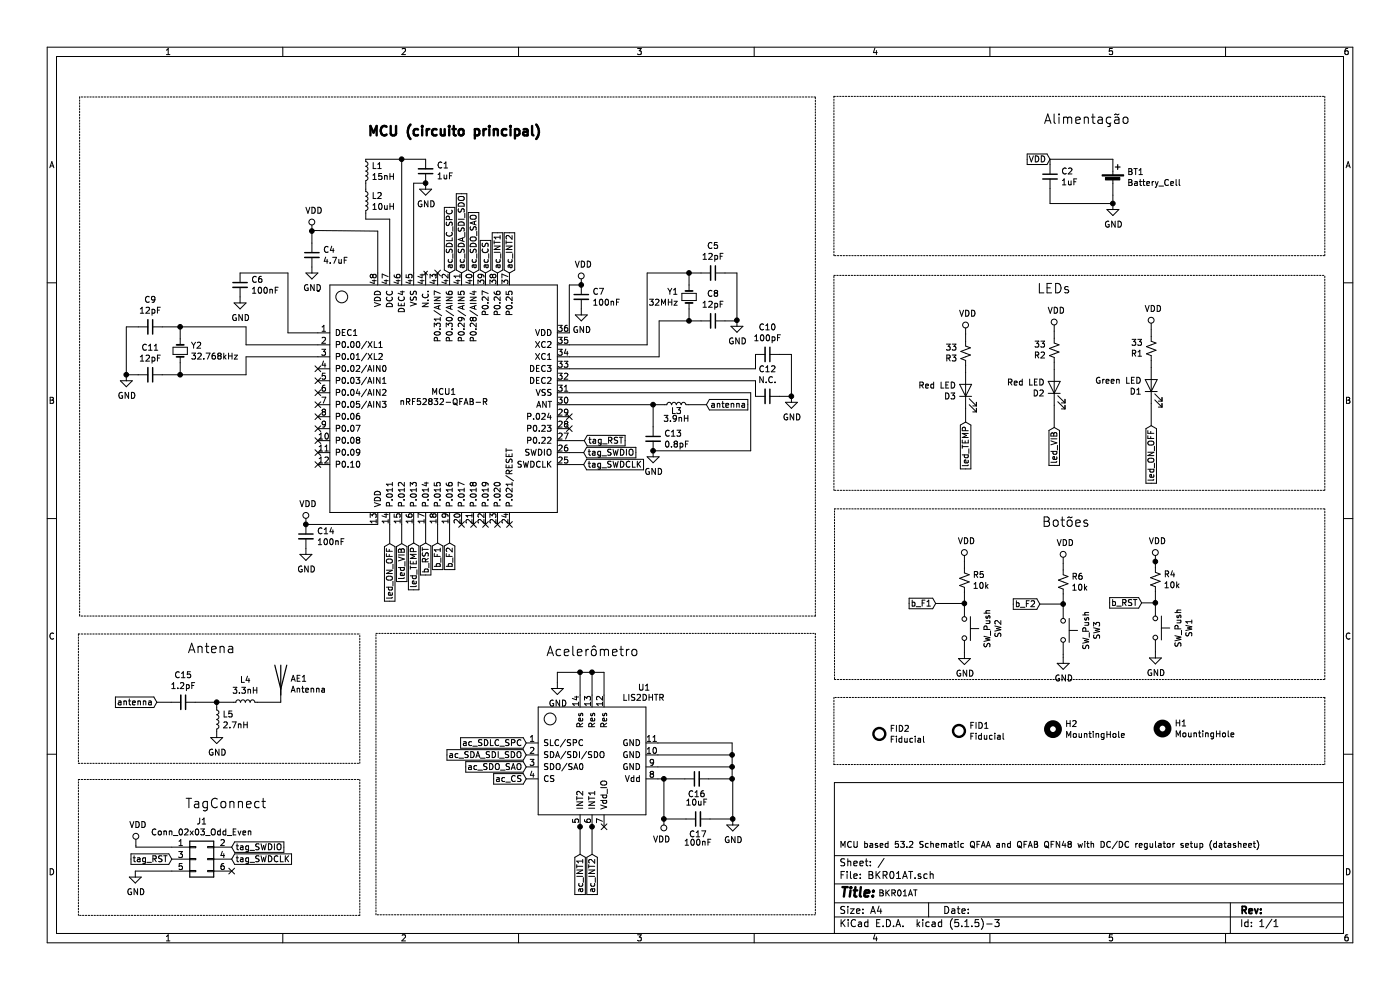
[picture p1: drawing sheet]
EESchema Schematic File Version 4
EELAYER 30 0
EELAYER END
$Descr A4 11693 8268
encoding utf-8
Sheet 1 1
Title ""
Date ""
Rev ""
Comp ""
Comment1 ""
Comment2 ""
Comment3 ""
Comment4 ""
$EndDescr
Text Notes 7010 7090 0    50   ~ 0
MCU based 53.2 Schematic QFAA and QFAB QFN48 with DC/DC regulator setup (datasheet)
$Comp
L Device:C_Small C4
U 1 1
P 2605 2130
F 0 "C4" H 2697 2176 50  0000 L CNN
F 1 "4.7uF" H 2697 2085 50  0000 L CNN
F 2 "Capacitor_SMD:C_0402_1005Metric" H 2605 2130 50  0001 C CNN
F 3 "~" H 2605 2130 50  0001 C CNN
	1    2605 2130
	1    0    0    -1  
$EndComp
Wire Wire Line
	2605 1925 2605 1930
Wire Wire Line
	2605 1925 3155 1930
$Comp
L power:VDD #PWR04
U 1 1
P 2605 1930
F 0 "#PWR04" H 2605 1780 50  0001 C CNN
F 1 "VDD" H 2622 2103 50  0000 C CNN
F 2 "" H 2605 1930 50  0001 C CNN
F 3 "" H 2605 1930 50  0001 C CNN
	1    2605 1930
	1    0    0    -1  
$EndComp
$Comp
L Device:C_Small C1
U 1 1
P 3555 1430
F 0 "C1" H 3463 1384 50  0000 R CNN
F 1 "1uF" H 3463 1475 50  0000 R CNN
F 2 "Capacitor_SMD:C_0402_1005Metric" H 3555 1430 50  0001 C CNN
F 3 "~" H 3555 1430 50  0001 C CNN
	1    3555 1430
	-1   0    0    1   
$EndComp
$Comp
L Device:L_Small L1
U 1 1
P 3055 1430
F 0 "L1" H 3103 1476 50  0000 L CNN
F 1 "15nH" H 3103 1385 50  0000 L CNN
F 2 "Inductor_SMD:L_0402_1005Metric" H 3055 1430 50  0001 C CNN
F 3 "~" H 3055 1430 50  0001 C CNN
	1    3055 1430
	1    0    0    -1  
$EndComp
$Comp
L Device:L_Small L2
U 1 1
P 3055 1680
F 0 "L2" H 3103 1726 50  0000 L CNN
F 1 "10uH" H 3103 1635 50  0000 L CNN
F 2 "Inductor_SMD:L_0402_1005Metric" H 3055 1680 50  0001 C CNN
F 3 "~" H 3055 1680 50  0001 C CNN
	1    3055 1680
	1    0    0    -1  
$EndComp
Wire Wire Line
	3055 1580 3055 1530
Wire Wire Line
	3255 1830 3055 1830
Wire Wire Line
	3055 1830 3055 1780
Connection ~ 3355 1330
Wire Wire Line
	3355 1330 3055 1330
Wire Wire Line
	3555 1330 3355 1330
$Comp
L Device:C_Small C6
U 1 1
P 2005 2380
F 0 "C6" H 2097 2426 50  0000 L CNN
F 1 "100nF" H 2097 2335 50  0000 L CNN
F 2 "Capacitor_SMD:C_0402_1005Metric" H 2005 2380 50  0001 C CNN
F 3 "~" H 2005 2380 50  0001 C CNN
	1    2005 2380
	1    0    0    -1  
$EndComp
Wire Wire Line
	2405 2780 2405 2280
Wire Wire Line
	2405 2280 2005 2280
$Comp
L Device:C_Small C9
U 1 1
P 1255 2730
F 0 "C9" V 1026 2730 50  0000 C CNN
F 1 "12pF" V 1117 2730 50  0000 C CNN
F 2 "Capacitor_SMD:C_0402_1005Metric" H 1255 2730 50  0001 C CNN
F 3 "~" H 1255 2730 50  0001 C CNN
	1    1255 2730
	0    1    1    0   
$EndComp
Wire Wire Line
	1505 2730 1355 2730
Wire Wire Line
	1055 2730 1155 2730
$Comp
L Device:Crystal_Small Y2
U 1 1
P 1505 2930
F 0 "Y2" V 1459 3018 50  0000 L CNN
F 1 "32.768kHz" V 1550 3018 50  0000 L CNN
F 2 "Crystal:Crystal_SMD_3215-2Pin_3.2x1.5mm" H 1505 2930 50  0001 C CNN
F 3 "~" H 1505 2930 50  0001 C CNN
	1    1505 2930
	0    1    1    0   
$EndComp
$Comp
L Device:C_Small C11
U 1 1
P 1255 3130
F 0 "C11" V 1026 3130 50  0000 C CNN
F 1 "12pF" V 1117 3130 50  0000 C CNN
F 2 "Capacitor_SMD:C_0402_1005Metric" H 1255 3130 50  0001 C CNN
F 3 "~" H 1255 3130 50  0001 C CNN
	1    1255 3130
	0    1    1    0   
$EndComp
Wire Wire Line
	1505 3130 1355 3130
Wire Wire Line
	1155 3130 1055 3130
Wire Wire Line
	1055 2730 1055 3130
Wire Wire Line
	1505 3130 1505 3030
Wire Wire Line
	1505 2830 1505 2730
Wire Wire Line
	2055 2730 1505 2730
Connection ~ 1505 2730
Wire Wire Line
	2055 3130 1505 3130
Connection ~ 1505 3130
Wire Wire Line
	2055 2880 2055 2730
Wire Wire Line
	2055 2980 2055 3130
$Comp
L power:VDD #PWR016
U 1 1
P 2555 4380
F 0 "#PWR016" H 2555 4230 50  0001 C CNN
F 1 "VDD" H 2572 4553 50  0000 C CNN
F 2 "" H 2555 4380 50  0001 C CNN
F 3 "" H 2555 4380 50  0001 C CNN
	1    2555 4380
	1    0    0    -1  
$EndComp
$Comp
L Device:C_Small C14
U 1 1
P 2555 4480
F 0 "C14" H 2647 4526 50  0000 L CNN
F 1 "100nF" H 2647 4435 50  0000 L CNN
F 2 "Capacitor_SMD:C_0402_1005Metric" H 2555 4480 50  0001 C CNN
F 3 "~" H 2555 4480 50  0001 C CNN
	1    2555 4480
	1    0    0    -1  
$EndComp
Connection ~ 2555 4380
$Comp
L power:VDD #PWR06
U 1 1
P 4855 2380
F 0 "#PWR06" H 4855 2230 50  0001 C CNN
F 1 "VDD" H 4872 2553 50  0000 C CNN
F 2 "" H 4855 2380 50  0001 C CNN
F 3 "" H 4855 2380 50  0001 C CNN
	1    4855 2380
	1    0    0    -1  
$EndComp
$Comp
L Device:C_Small C7
U 1 1
P 4855 2480
F 0 "C7" H 4947 2526 50  0000 L CNN
F 1 "100nF" H 4947 2435 50  0000 L CNN
F 2 "Capacitor_SMD:C_0402_1005Metric" H 4855 2480 50  0001 C CNN
F 3 "~" H 4855 2480 50  0001 C CNN
	1    4855 2480
	1    0    0    -1  
$EndComp
Wire Wire Line
	4755 2380 4855 2380
Connection ~ 4855 2380
$Comp
L Device:C_Small C5
U 1 1
P 5955 2280
F 0 "C5" V 5726 2280 50  0000 C CNN
F 1 "12pF" V 5817 2280 50  0000 C CNN
F 2 "Capacitor_SMD:C_0402_1005Metric" H 5955 2280 50  0001 C CNN
F 3 "~" H 5955 2280 50  0001 C CNN
	1    5955 2280
	0    1    1    0   
$EndComp
Wire Wire Line
	5755 2280 5855 2280
$Comp
L Device:C_Small C8
U 1 1
P 5955 2680
F 0 "C8" V 5726 2680 50  0000 C CNN
F 1 "12pF" V 5817 2680 50  0000 C CNN
F 2 "Capacitor_SMD:C_0402_1005Metric" H 5955 2680 50  0001 C CNN
F 3 "~" H 5955 2680 50  0001 C CNN
	1    5955 2680
	0    1    1    0   
$EndComp
Wire Wire Line
	5855 2680 5755 2680
$Comp
L Device:Crystal_Small Y1
U 1 1
P 5755 2480
F 0 "Y1" V 5709 2568 50  0000 L CNN
F 1 "32MHz" V 5800 2568 50  0000 L CNN
F 2 "Crystal:Crystal_SMD_2016-4Pin_2.0x1.6mm" H 5755 2480 50  0001 C CNN
F 3 "~" H 5755 2480 50  0001 C CNN
	1    5755 2480
	0    -1   1    0   
$EndComp
Wire Wire Line
	5755 2680 5755 2580
Wire Wire Line
	5755 2380 5755 2280
Wire Wire Line
	5755 2280 5405 2280
Connection ~ 5755 2280
Wire Wire Line
	5405 2280 5405 2880
Wire Wire Line
	6155 2680 6155 2675
Wire Wire Line
	6155 2280 6055 2280
Wire Wire Line
	6055 2680 6155 2680
Wire Wire Line
	5755 2680 5505 2680
Wire Wire Line
	5505 2680 5505 2980
Connection ~ 5755 2680
$Comp
L Device:C_Small C10
U 1 1
P 6410 2960
F 0 "C10" V 6181 2960 50  0000 C CNN
F 1 "100pF" V 6272 2960 50  0000 C CNN
F 2 "Capacitor_SMD:C_0402_1005Metric" H 6410 2960 50  0001 C CNN
F 3 "~" H 6410 2960 50  0001 C CNN
	1    6410 2960
	0    1    1    0   
$EndComp
$Comp
L Device:C_Small C12
U 1 1
P 6410 3310
F 0 "C12" V 6181 3310 50  0000 C CNN
F 1 "N.C." V 6272 3310 50  0000 C CNN
F 2 "Capacitor_SMD:C_0402_1005Metric" H 6410 3310 50  0001 C CNN
F 3 "~" H 6410 3310 50  0001 C CNN
	1    6410 3310
	0    1    1    0   
$EndComp
Wire Wire Line
	6610 3310 6610 2960
Wire Wire Line
	6610 2960 6510 2960
Wire Wire Line
	6510 3310 6610 3310
$Comp
L Device:R_Small_US R4
U 1 1
P 9650 4840
F 0 "R4" H 9718 4886 50  0000 L CNN
F 1 "10k" H 9718 4795 50  0000 L CNN
F 2 "Resistor_SMD:R_0402_1005Metric" H 9650 4840 50  0001 C CNN
F 3 "~" H 9650 4840 50  0001 C CNN
	1    9650 4840
	1    0    0    -1  
$EndComp
$Comp
L Switch:SW_Push SW1
U 1 1
P 9650 5245
F 0 "SW1" H 9650 5530 50  0000 C CNN
F 1 "SW_Push" H 9650 5439 50  0000 C CNN
F 2 "Button_Switch_THT:SW_PUSH_6mm_H4.3mm" H 9650 5445 50  0001 C CNN
F 3 "~" H 9650 5445 50  0001 C CNN
F 4 "PTS636 SL43 LFS" H 9650 5245 50  0001 C CNN "Part Number"
	1    9650 5245
	0    1    1    0   
$EndComp
Wire Wire Line
	9650 4740 9650 4690
$Comp
L Device:R_Small_US R6
U 1 1
P 8880 4860
F 0 "R6" H 8948 4906 50  0000 L CNN
F 1 "10k" H 8948 4815 50  0000 L CNN
F 2 "Resistor_SMD:R_0402_1005Metric" H 8880 4860 50  0001 C CNN
F 3 "~" H 8880 4860 50  0001 C CNN
	1    8880 4860
	1    0    0    -1  
$EndComp
$Comp
L Switch:SW_Push SW3
U 1 1
P 8880 5265
F 0 "SW3" H 8880 5550 50  0000 C CNN
F 1 "SW_Push" H 8880 5459 50  0000 C CNN
F 2 "Button_Switch_THT:SW_PUSH_6mm_H4.3mm" H 8880 5465 50  0001 C CNN
F 3 "~" H 8880 5465 50  0001 C CNN
F 4 "PTS636 SL43 LFS" H 8880 5265 50  0001 C CNN "Part Number"
	1    8880 5265
	0    1    1    0   
$EndComp
Wire Wire Line
	8880 4760 8880 4705
$Comp
L Device:R_Small_US R5
U 1 1
P 8055 4845
F 0 "R5" H 8123 4891 50  0000 L CNN
F 1 "10k" H 8123 4800 50  0000 L CNN
F 2 "Resistor_SMD:R_0402_1005Metric" H 8055 4845 50  0001 C CNN
F 3 "~" H 8055 4845 50  0001 C CNN
	1    8055 4845
	1    0    0    -1  
$EndComp
$Comp
L Switch:SW_Push SW2
U 1 1
P 8055 5250
F 0 "SW2" H 8055 5535 50  0000 C CNN
F 1 "SW_Push" H 8055 5444 50  0000 C CNN
F 2 "Button_Switch_THT:SW_PUSH_6mm_H4.3mm" H 8055 5450 50  0001 C CNN
F 3 "~" H 8055 5450 50  0001 C CNN
F 4 "PTS636 SL43 LFS" H 8055 5250 50  0001 C CNN "Part Number"
	1    8055 5250
	0    1    1    0   
$EndComp
Wire Wire Line
	8880 5065 8880 5045
Text GLabel 7815 5040 0    50   Input ~ 0
b_F1
Text GLabel 8685 5045 0    50   Input ~ 0
b_F2
Text GLabel 9535 5035 0    50   Input ~ 0
b_RST
Wire Wire Line
	9535 5035 9650 5035
Wire Wire Line
	9650 4940 9650 5035
Connection ~ 9650 5035
Wire Wire Line
	9650 5035 9650 5045
Connection ~ 8880 5045
Wire Wire Line
	8880 5045 8880 4960
Wire Wire Line
	7815 5040 8055 5040
Wire Wire Line
	8055 4945 8055 5040
Connection ~ 8055 5040
Wire Wire Line
	8055 5040 8055 5050
Text GLabel 3555 4535 3    50   Input ~ 0
b_RST
Text GLabel 3655 4535 3    50   Input ~ 0
b_F1
Text GLabel 3755 4535 3    50   Input ~ 0
b_F2
$Comp
L Device:R_Small_US R2
U 1 1
P 8805 2925
F 0 "R2" H 8873 2971 50  0000 L CNN
F 1 "33" H 8873 2880 50  0000 L CNN
F 2 "Resistor_SMD:R_0402_1005Metric" H 8805 2925 50  0001 C CNN
F 3 "~" H 8805 2925 50  0001 C CNN
	1    8805 2925
	-1   0    0    1   
$EndComp
$Comp
L Device:LED D2
U 1 1
P 8805 3235
F 0 "D2" V 8752 3313 50  0000 L CNN
F 1 "Red LED" V 8843 3313 50  0000 L CNN
F 2 "LED_SMD:LED_0603_1608Metric" H 8805 3235 50  0001 C CNN
F 3 "~" H 8805 3235 50  0001 C CNN
F 4 "150060VS75000" H 8805 3235 50  0001 C CNN "Part Number"
	1    8805 3235
	0    -1   -1   0   
$EndComp
$Comp
L Device:R_Small_US R3
U 1 1
P 8065 2950
F 0 "R3" H 8133 2996 50  0000 L CNN
F 1 "33" H 8133 2905 50  0000 L CNN
F 2 "Resistor_SMD:R_0402_1005Metric" H 8065 2950 50  0001 C CNN
F 3 "~" H 8065 2950 50  0001 C CNN
	1    8065 2950
	-1   0    0    1   
$EndComp
$Comp
L Device:LED D3
U 1 1
P 8065 3260
F 0 "D3" V 8012 3338 50  0000 L CNN
F 1 "Red LED" V 8103 3338 50  0000 L CNN
F 2 "LED_SMD:LED_0603_1608Metric" H 8065 3260 50  0001 C CNN
F 3 "~" H 8065 3260 50  0001 C CNN
F 4 "150060RS75000" H 8065 3260 50  0001 C CNN "Part Number"
	1    8065 3260
	0    -1   -1   0   
$EndComp
$Comp
L Device:R_Small_US R1
U 1 1
P 9615 2910
F 0 "R1" H 9683 2956 50  0000 L CNN
F 1 "33" H 9683 2865 50  0000 L CNN
F 2 "Resistor_SMD:R_0402_1005Metric" H 9615 2910 50  0001 C CNN
F 3 "~" H 9615 2910 50  0001 C CNN
	1    9615 2910
	-1   0    0    1   
$EndComp
$Comp
L Device:LED D1
U 1 1
P 9615 3220
F 0 "D1" V 9562 3298 50  0000 L CNN
F 1 "Green LED" V 9653 3298 50  0000 L CNN
F 2 "LED_SMD:LED_0603_1608Metric" H 9615 3220 50  0001 C CNN
F 3 "~" H 9615 3220 50  0001 C CNN
F 4 "150060VS75000" H 9615 3220 50  0001 C CNN "Part Number"
	1    9615 3220
	0    -1   -1   0   
$EndComp
Wire Wire Line
	8065 2850 8065 2790
Wire Wire Line
	8805 2825 8805 2765
Wire Wire Line
	9615 2810 9615 2750
Wire Wire Line
	9615 3010 9615 3070
Wire Wire Line
	8805 3025 8805 3085
Wire Wire Line
	8065 3050 8065 3110
Text GLabel 9615 3555 3    50   Input ~ 0
led_ON_OFF
Text GLabel 8805 3570 3    50   Input ~ 0
led_VIB
Text GLabel 8065 3525 3    50   Input ~ 0
led_TEMP
Text GLabel 3255 4540 3    50   Input ~ 0
led_ON_OFF
Text GLabel 3355 4540 3    50   Input ~ 0
led_VIB
Text GLabel 3455 4535 3    50   Input ~ 0
led_TEMP
Wire Wire Line
	8065 3525 8065 3410
Wire Wire Line
	8805 3570 8805 3385
Wire Wire Line
	9615 3555 9615 3370
$Comp
L power:VDD #PWR029
U 1 1
P 1135 7060
F 0 "#PWR029" H 1135 6910 50  0001 C CNN
F 1 "VDD" H 1152 7233 50  0000 C CNN
F 2 "" H 1135 7060 50  0001 C CNN
F 3 "" H 1135 7060 50  0001 C CNN
	1    1135 7060
	1    0    0    -1  
$EndComp
Text GLabel 1435 7175 0    50   Input ~ 0
tag_RST
Text GLabel 1935 7075 2    50   Input ~ 0
tag_SWDIO
Text GLabel 1935 7175 2    50   Input ~ 0
tag_SWDCLK
NoConn ~ 1935 7275
Wire Wire Line
	1135 7075 1135 7060
$Comp
L Connector_Generic:Conn_02x03_Odd_Even J1
U 1 1
P 1635 7175
F 0 "J1" H 1685 7492 50  0000 C CNN
F 1 "Conn_02x03_Odd_Even" H 1685 7401 50  0000 C CNN
F 2 "Connector:Tag-Connect_TC2030-IDC-NL_2x03_P1.27mm_Vertical" H 1635 7175 50  0001 C CNN
F 3 "~" H 1635 7175 50  0001 C CNN
	1    1635 7175
	1    0    0    -1  
$EndComp
Wire Wire Line
	1135 7075 1435 7075
Text GLabel 4875 3780 2    50   Input ~ 0
tag_SWDIO
Text GLabel 4875 3880 2    50   Input ~ 0
tag_SWDCLK
$Comp
L Mechanical:Fiducial FID2
U 1 1
P 7345 6130
F 0 "FID2" H 7430 6176 50  0000 L CNN
F 1 "Fiducial" H 7430 6085 50  0000 L CNN
F 2 "Fiducial:Fiducial_0.5mm_Mask1mm" H 7345 6130 50  0001 C CNN
F 3 "~" H 7345 6130 50  0001 C CNN
	1    7345 6130
	1    0    0    -1  
$EndComp
$Comp
L Mechanical:MountingHole H1
U 1 1
P 9710 6085
F 0 "H1" H 9810 6131 50  0000 L CNN
F 1 "MountingHole" H 9810 6040 50  0000 L CNN
F 2 "MountingHole:MountingHole_3.2mm_M3" H 9710 6085 50  0001 C CNN
F 3 "~" H 9710 6085 50  0001 C CNN
	1    9710 6085
	1    0    0    -1  
$EndComp
$Comp
L Mechanical:Fiducial FID1
U 1 1
P 8010 6105
F 0 "FID1" H 8095 6151 50  0000 L CNN
F 1 "Fiducial" H 8095 6060 50  0000 L CNN
F 2 "Fiducial:Fiducial_0.5mm_Mask1mm" H 8010 6105 50  0001 C CNN
F 3 "~" H 8010 6105 50  0001 C CNN
	1    8010 6105
	1    0    0    -1  
$EndComp
$Comp
L Mechanical:MountingHole H2
U 1 1
P 8795 6090
F 0 "H2" H 8895 6136 50  0000 L CNN
F 1 "MountingHole" H 8895 6045 50  0000 L CNN
F 2 "MountingHole:MountingHole_3.2mm_M3" H 8795 6090 50  0001 C CNN
F 3 "~" H 8795 6090 50  0001 C CNN
	1    8795 6090
	1    0    0    -1  
$EndComp
Text Notes 7335 7495 0    50   ~ 0
BKR01AT
Wire Wire Line
	8685 5045 8880 5045
Text GLabel 4055 2280 1    50   Input ~ 0
ac_CS
Text GLabel 3955 2280 1    50   Input ~ 0
ac_SDO_SAO
Text GLabel 4255 2280 1    50   Input ~ 0
ac_INT2
Text GLabel 4155 2280 1    50   Input ~ 0
ac_INT1
Text GLabel 3855 2280 1    50   Input ~ 0
ac_SDA_SDI_SDO
Text GLabel 3755 2280 1    50   Input ~ 0
ac_SDLC_SPC
$Comp
L Device:C_Small C13
U 1 1
P 5455 3665
F 0 "C13" H 5547 3711 50  0000 L CNN
F 1 "0.8pF" H 5547 3620 50  0000 L CNN
F 2 "Capacitor_SMD:C_0402_1005Metric" H 5455 3665 50  0001 C CNN
F 3 "~" H 5455 3665 50  0001 C CNN
	1    5455 3665
	1    0    0    -1  
$EndComp
Text GLabel 5900 3380 2    50   Input ~ 0
antenna
Wire Wire Line
	6310 3180 6310 3310
Wire Wire Line
	6310 3080 6310 2960
Wire Wire Line
	6270 3280 6270 3765
Wire Wire Line
	6270 3765 5455 3765
$Comp
L Device:L_Small L3
U 1 1
P 5650 3380
F 0 "L3" V 5595 3380 50  0000 C CNN
F 1 "3.9nH" V 5530 3380 50  0000 C CNN
F 2 "Inductor_SMD:L_0402_1005Metric" H 5650 3380 50  0001 C CNN
F 3 "~" H 5650 3380 50  0001 C CNN
	1    5650 3380
	0    -1   -1   0   
$EndComp
Wire Wire Line
	5455 3380 5455 3565
Wire Wire Line
	5550 3380 5455 3380
Connection ~ 5455 3380
Wire Wire Line
	5750 3380 5900 3380
Wire Wire Line
	4845 7135 4845 6905
Wire Wire Line
	4945 7135 4945 6905
Text GLabel 4395 6205 0    50   Input ~ 0
ac_SDLC_SPC
Text GLabel 4395 6305 0    50   Input ~ 0
ac_SDA_SDI_SDO
Text GLabel 4845 7135 3    50   Input ~ 0
ac_INT1
Text GLabel 4945 7135 3    50   Input ~ 0
ac_INT2
Text GLabel 4395 6405 0    50   Input ~ 0
ac_SDO_SAO
Text GLabel 4395 6505 0    50   Input ~ 0
ac_CS
Wire Wire Line
	6115 6405 6115 6505
Connection ~ 6115 6405
Wire Wire Line
	6115 6305 6115 6405
Wire Wire Line
	5495 6405 6115 6405
Wire Wire Line
	6115 6305 6115 6205
Connection ~ 6115 6305
Wire Wire Line
	5495 6305 6115 6305
Wire Wire Line
	6115 6205 5495 6205
Connection ~ 5545 6840
$Comp
L power:VDD #PWR026
U 1 1
P 5545 6840
F 0 "#PWR026" H 5545 6690 50  0001 C CNN
F 1 "VDD" H 5563 7013 50  0000 C CNN
F 2 "" H 5545 6840 50  0001 C CNN
F 3 "" H 5545 6840 50  0001 C CNN
	1    5545 6840
	-1   0    0    1   
$EndComp
Wire Wire Line
	5545 6840 5730 6840
Wire Wire Line
	5930 6840 6120 6840
Wire Wire Line
	5545 6505 5720 6505
$Comp
L Device:C_Small C17
U 1 1
P 5830 6840
F 0 "C17" V 5700 6840 50  0000 C CNN
F 1 "100nF" V 5630 6840 50  0000 C CNN
F 2 "Capacitor_SMD:C_0402_1005Metric" H 5830 6840 50  0001 C CNN
F 3 "~" H 5830 6840 50  0001 C CNN
	1    5830 6840
	0    -1   -1   0   
$EndComp
Connection ~ 5545 6505
Wire Wire Line
	5545 6840 5545 6505
$Comp
L Device:C_Small C16
U 1 1
P 5820 6505
F 0 "C16" V 5690 6505 50  0000 C CNN
F 1 "10uF" V 5620 6505 50  0000 C CNN
F 2 "Capacitor_SMD:C_0402_1005Metric" H 5820 6505 50  0001 C CNN
F 3 "~" H 5820 6505 50  0001 C CNN
	1    5820 6505
	0    -1   -1   0   
$EndComp
$Comp
L Sensor_Motion:LIS2DHTR U1
U 1 1
P 4945 6355
F 0 "U1" H 5380 6970 50  0000 C CNN
F 1 "LIS2DHTR" H 5375 6885 50  0000 C CNN
F 2 "Package_LGA:LGA-14_2x2mm_P0.35mm_LayoutBorder3x4y" H 4945 6355 50  0001 C CNN
F 3 "" H 4945 6355 50  0001 C CNN
F 4 "LIS2DHTR" H 4945 6355 50  0001 C CNN "Part Number"
	1    4945 6355
	1    0    0    -1  
$EndComp
Wire Wire Line
	4655 5615 4655 5700
Wire Wire Line
	5045 5615 5045 5805
Connection ~ 4945 5615
Wire Wire Line
	4945 5615 5045 5615
Wire Wire Line
	4945 5615 4945 5805
Wire Wire Line
	4655 5615 4845 5615
Wire Wire Line
	4845 5805 4845 5615
Connection ~ 4845 5615
Wire Wire Line
	4845 5615 4945 5615
Text GLabel 8770 1330 0    50   Input ~ 0
VDD
Wire Wire Line
	9295 1700 9295 1630
Wire Wire Line
	8770 1700 9295 1700
Wire Wire Line
	8770 1330 8770 1375
Wire Wire Line
	9295 1330 8770 1330
$Comp
L Device:C_Small C2
U 1 1
P 8770 1475
F 0 "C2" H 8862 1521 50  0000 L CNN
F 1 "1uF" H 8862 1430 50  0000 L CNN
F 2 "Capacitor_SMD:C_0402_1005Metric" H 8770 1475 50  0001 C CNN
F 3 "~" H 8770 1475 50  0001 C CNN
	1    8770 1475
	1    0    0    -1  
$EndComp
$Comp
L Device:Battery_Cell BT1
U 1 1
P 9295 1530
F 0 "BT1" H 9413 1626 50  0000 L CNN
F 1 "Battery_Cell" H 9413 1535 50  0000 L CNN
F 2 "Battery:BatteryHolder_MPD_BC2003_1x2032" V 9295 1590 50  0001 C CNN
F 3 "~" V 9295 1590 50  0001 C CNN
F 4 "CR2032R-HE1" H 9295 1530 50  0001 C CNN "Part Number"
	1    9295 1530
	1    0    0    -1  
$EndComp
Wire Wire Line
	1810 5865 1950 5865
Connection ~ 1810 5865
Wire Wire Line
	2345 5865 2345 5855
Wire Wire Line
	2150 5865 2345 5865
Wire Wire Line
	1630 5865 1810 5865
Wire Wire Line
	1310 5865 1430 5865
Text GLabel 1310 5865 0    50   Input ~ 0
antenna
$Comp
L Device:C_Small C15
U 1 1
P 1530 5865
F 0 "C15" V 1301 5865 50  0000 C CNN
F 1 "1.2pF" V 1392 5865 50  0000 C CNN
F 2 "Capacitor_SMD:C_0402_1005Metric" H 1530 5865 50  0001 C CNN
F 3 "~" H 1530 5865 50  0001 C CNN
	1    1530 5865
	0    1    1    0   
$EndComp
$Comp
L Device:L_Small L4
U 1 1
P 2050 5865
F 0 "L4" V 2235 5865 50  0000 C CNN
F 1 "3.3nH" V 2144 5865 50  0000 C CNN
F 2 "Inductor_SMD:L_0402_1005Metric" H 2050 5865 50  0001 C CNN
F 3 "~" H 2050 5865 50  0001 C CNN
	1    2050 5865
	0    -1   -1   0   
$EndComp
$Comp
L Device:Antenna AE1
U 1 1
P 2345 5655
F 0 "AE1" H 2425 5644 50  0000 L CNN
F 1 "Antenna" H 2425 5553 50  0000 L CNN
F 2 "2450AT18B100E:ANT_2450AT18B100E" H 2345 5655 50  0001 C CNN
F 3 "~" H 2345 5655 50  0001 C CNN
F 4 "2450AT18B100E" H 2345 5655 50  0001 C CNN "Part Number"
	1    2345 5655
	1    0    0    -1  
$EndComp
Text Notes 1545 6760 0    79   ~ 0
TagConnect
Text Notes 4560 5490 0    79   ~ 0
Acelerômetro
Text Notes 1565 5465 0    79   ~ 0
Antena
Text Notes 8700 4410 0    79   ~ 0
Botões
Text Notes 8660 2460 0    79   ~ 0
LEDs
Text Notes 8715 1045 0    79   ~ 0
Alimentação
Text Notes 3065 1150 0    79   ~ 16
MCU (circuito principal)
Wire Notes Line
	6810 5145 6810 810 
Wire Notes Line
	6810 810  665  810 
Wire Notes Line
	6810 5145 665  5145
Wire Notes Line
	665  810  665  5145
Wire Notes Line
	6970 2135 11065 2135
Wire Notes Line
	6970 4095 11065 4095
Wire Notes Line
	11065 5825 6970 5825
Wire Notes Line
	6970 5675 11065 5675
Wire Notes Line
	6965 5825 6965 6385
Wire Notes Line
	11065 5825 11065 6385
Wire Notes Line
	6965 6385 11065 6385
Wire Notes Line
	11065 5675 11065 4250
Wire Notes Line
	11065 4095 11065 2300
Wire Notes Line
	11065 2135 11065 805 
Wire Notes Line
	6970 5670 6970 4250
Wire Notes Line
	6970 4250 11065 4250
Wire Notes Line
	6965 4095 6965 2300
Wire Notes Line
	6965 2300 11065 2300
Wire Notes Line
	6965 2135 6965 805 
Wire Notes Line
	6965 805  11065 805 
Wire Notes Line
	6810 7640 3140 7640
Wire Notes Line
	3140 7640 3140 5290
Wire Notes Line
	3140 5290 6810 5290
Wire Notes Line
	6810 5290 6810 7640
Wire Notes Line
	655  5295 655  6375
Wire Notes Line
	655  6375 3005 6375
Wire Notes Line
	3005 6375 3005 5295
Wire Notes Line
	655  5295 3005 5295
Wire Notes Line
	3005 7645 655  7645
Wire Notes Line
	655  7645 655  6510
Wire Notes Line
	655  6510 3005 6510
Wire Notes Line
	3005 6510 3005 7645
$Comp
L power:VDD #PWR0101
U 1 1
P 8065 2790
F 0 "#PWR0101" H 8065 2640 50  0001 C CNN
F 1 "VDD" H 8082 2963 50  0000 C CNN
F 2 "" H 8065 2790 50  0001 C CNN
F 3 "" H 8065 2790 50  0001 C CNN
	1    8065 2790
	1    0    0    -1  
$EndComp
$Comp
L power:VDD #PWR0102
U 1 1
P 8805 2765
F 0 "#PWR0102" H 8805 2615 50  0001 C CNN
F 1 "VDD" H 8822 2938 50  0000 C CNN
F 2 "" H 8805 2765 50  0001 C CNN
F 3 "" H 8805 2765 50  0001 C CNN
	1    8805 2765
	1    0    0    -1  
$EndComp
$Comp
L power:VDD #PWR0103
U 1 1
P 9615 2750
F 0 "#PWR0103" H 9615 2600 50  0001 C CNN
F 1 "VDD" H 9632 2923 50  0000 C CNN
F 2 "" H 9615 2750 50  0001 C CNN
F 3 "" H 9615 2750 50  0001 C CNN
	1    9615 2750
	1    0    0    -1  
$EndComp
Wire Wire Line
	8055 4745 8055 4690
$Comp
L power:VDD #PWR0104
U 1 1
P 8055 4690
F 0 "#PWR0104" H 8055 4540 50  0001 C CNN
F 1 "VDD" H 8072 4863 50  0000 C CNN
F 2 "" H 8055 4690 50  0001 C CNN
F 3 "" H 8055 4690 50  0001 C CNN
	1    8055 4690
	1    0    0    -1  
$EndComp
$Comp
L power:VDD #PWR0105
U 1 1
P 8880 4705
F 0 "#PWR0105" H 8880 4555 50  0001 C CNN
F 1 "VDD" H 8897 4878 50  0000 C CNN
F 2 "" H 8880 4705 50  0001 C CNN
F 3 "" H 8880 4705 50  0001 C CNN
	1    8880 4705
	1    0    0    -1  
$EndComp
$Comp
L power:VDD #PWR0106
U 1 1
P 9650 4690
F 0 "#PWR0106" H 9650 4540 50  0001 C CNN
F 1 "VDD" H 9667 4863 50  0000 C CNN
F 2 "" H 9650 4690 50  0001 C CNN
F 3 "" H 9650 4690 50  0001 C CNN
	1    9650 4690
	1    0    0    -1  
$EndComp
NoConn ~ 5045 6905
Text GLabel 4880 3680 2    50   Input ~ 0
tag_RST
$Comp
L power:GND #PWR0107
U 1 1
P 2005 2480
F 0 "#PWR0107" H 2005 2230 50  0001 C CNN
F 1 "GND" H 2010 2307 50  0000 C CNN
F 2 "" H 2005 2480 50  0001 C CNN
F 3 "" H 2005 2480 50  0001 C CNN
	1    2005 2480
	1    0    0    -1  
$EndComp
$Comp
L power:GND #PWR0108
U 1 1
P 1055 3130
F 0 "#PWR0108" H 1055 2880 50  0001 C CNN
F 1 "GND" H 1060 2957 50  0000 C CNN
F 2 "" H 1055 3130 50  0001 C CNN
F 3 "" H 1055 3130 50  0001 C CNN
	1    1055 3130
	1    0    0    -1  
$EndComp
Connection ~ 1055 3130
$Comp
L power:GND #PWR0109
U 1 1
P 2605 2230
F 0 "#PWR0109" H 2605 1980 50  0001 C CNN
F 1 "GND" H 2610 2057 50  0000 C CNN
F 2 "" H 2605 2230 50  0001 C CNN
F 3 "" H 2605 2230 50  0001 C CNN
	1    2605 2230
	1    0    0    -1  
$EndComp
$Comp
L power:GND #PWR0110
U 1 1
P 3555 1530
F 0 "#PWR0110" H 3555 1280 50  0001 C CNN
F 1 "GND" H 3560 1357 50  0000 C CNN
F 2 "" H 3555 1530 50  0001 C CNN
F 3 "" H 3555 1530 50  0001 C CNN
	1    3555 1530
	1    0    0    -1  
$EndComp
Connection ~ 3555 1530
$Comp
L power:GND #PWR0111
U 1 1
P 4855 2580
F 0 "#PWR0111" H 4855 2330 50  0001 C CNN
F 1 "GND" H 4860 2407 50  0000 C CNN
F 2 "" H 4855 2580 50  0001 C CNN
F 3 "" H 4855 2580 50  0001 C CNN
	1    4855 2580
	1    0    0    -1  
$EndComp
$Comp
L power:GND #PWR0112
U 1 1
P 6155 2675
F 0 "#PWR0112" H 6155 2425 50  0001 C CNN
F 1 "GND" H 6160 2502 50  0000 C CNN
F 2 "" H 6155 2675 50  0001 C CNN
F 3 "" H 6155 2675 50  0001 C CNN
	1    6155 2675
	1    0    0    -1  
$EndComp
Connection ~ 6155 2675
Wire Wire Line
	6155 2675 6155 2280
$Comp
L power:GND #PWR0113
U 1 1
P 6610 3310
F 0 "#PWR0113" H 6610 3060 50  0001 C CNN
F 1 "GND" H 6615 3137 50  0000 C CNN
F 2 "" H 6610 3310 50  0001 C CNN
F 3 "" H 6610 3310 50  0001 C CNN
	1    6610 3310
	1    0    0    -1  
$EndComp
Connection ~ 6610 3310
$Comp
L power:GND #PWR0114
U 1 1
P 5455 3765
F 0 "#PWR0114" H 5455 3515 50  0001 C CNN
F 1 "GND" H 5460 3592 50  0000 C CNN
F 2 "" H 5455 3765 50  0001 C CNN
F 3 "" H 5455 3765 50  0001 C CNN
	1    5455 3765
	1    0    0    -1  
$EndComp
Connection ~ 5455 3765
$Comp
L power:GND #PWR0115
U 1 1
P 2555 4580
F 0 "#PWR0115" H 2555 4330 50  0001 C CNN
F 1 "GND" H 2560 4407 50  0000 C CNN
F 2 "" H 2555 4580 50  0001 C CNN
F 3 "" H 2555 4580 50  0001 C CNN
	1    2555 4580
	1    0    0    -1  
$EndComp
Wire Wire Line
	1130 7275 1435 7275
$Comp
L power:GND #PWR0117
U 1 1
P 1130 7275
F 0 "#PWR0117" H 1130 7025 50  0001 C CNN
F 1 "GND" H 1135 7102 50  0000 C CNN
F 2 "" H 1130 7275 50  0001 C CNN
F 3 "" H 1130 7275 50  0001 C CNN
	1    1130 7275
	1    0    0    -1  
$EndComp
$Comp
L power:GND #PWR0118
U 1 1
P 4655 5700
F 0 "#PWR0118" H 4655 5450 50  0001 C CNN
F 1 "GND" H 4660 5527 50  0000 C CNN
F 2 "" H 4655 5700 50  0001 C CNN
F 3 "" H 4655 5700 50  0001 C CNN
	1    4655 5700
	1    0    0    -1  
$EndComp
$Comp
L power:GND #PWR0119
U 1 1
P 6120 6840
F 0 "#PWR0119" H 6120 6590 50  0001 C CNN
F 1 "GND" H 6125 6667 50  0000 C CNN
F 2 "" H 6120 6840 50  0001 C CNN
F 3 "" H 6120 6840 50  0001 C CNN
	1    6120 6840
	1    0    0    -1  
$EndComp
Wire Wire Line
	6120 6505 6115 6505
Wire Wire Line
	6115 6505 5920 6505
Connection ~ 6115 6505
Wire Wire Line
	6120 6505 6120 6840
Connection ~ 6120 6840
Wire Wire Line
	6120 6840 6120 6845
$Comp
L power:GND #PWR0120
U 1 1
P 8055 5450
F 0 "#PWR0120" H 8055 5200 50  0001 C CNN
F 1 "GND" H 8060 5277 50  0000 C CNN
F 2 "" H 8055 5450 50  0001 C CNN
F 3 "" H 8055 5450 50  0001 C CNN
	1    8055 5450
	1    0    0    -1  
$EndComp
$Comp
L power:GND #PWR0121
U 1 1
P 8880 5490
F 0 "#PWR0121" H 8880 5240 50  0001 C CNN
F 1 "GND" H 8885 5317 50  0000 C CNN
F 2 "" H 8880 5490 50  0001 C CNN
F 3 "" H 8880 5490 50  0001 C CNN
	1    8880 5490
	1    0    0    -1  
$EndComp
$Comp
L power:GND #PWR0122
U 1 1
P 9650 5445
F 0 "#PWR0122" H 9650 5195 50  0001 C CNN
F 1 "GND" H 9655 5272 50  0000 C CNN
F 2 "" H 9650 5445 50  0001 C CNN
F 3 "" H 9650 5445 50  0001 C CNN
	1    9650 5445
	1    0    0    -1  
$EndComp
$Comp
L power:GND #PWR0123
U 1 1
P 9295 1700
F 0 "#PWR0123" H 9295 1450 50  0001 C CNN
F 1 "GND" H 9300 1527 50  0000 C CNN
F 2 "" H 9295 1700 50  0001 C CNN
F 3 "" H 9295 1700 50  0001 C CNN
	1    9295 1700
	1    0    0    -1  
$EndComp
Connection ~ 9295 1700
Connection ~ 4945 6905
Wire Wire Line
	4945 6905 4945 6900
Connection ~ 4845 6905
Wire Wire Line
	4845 6905 4845 6900
Connection ~ 2605 1930
Wire Wire Line
	2605 1930 2605 2030
Connection ~ 9650 4690
Wire Wire Line
	9650 4690 9650 4685
NoConn ~ 2655 3580
NoConn ~ 2655 3480
NoConn ~ 2655 3380
NoConn ~ 2655 3280
NoConn ~ 2655 3180
Wire Wire Line
	3255 2280 3255 1830
Wire Wire Line
	3355 2280 3355 1330
NoConn ~ 3655 2280
NoConn ~ 2655 3080
Wire Wire Line
	4755 2780 4755 2380
Wire Wire Line
	2655 2980 2055 2980
NoConn ~ 4755 3480
NoConn ~ 4755 3580
NoConn ~ 4255 4380
NoConn ~ 4155 4380
NoConn ~ 4055 4380
NoConn ~ 3955 4380
NoConn ~ 3855 4380
Wire Wire Line
	2655 2880 2055 2880
Wire Wire Line
	3755 4535 3755 4380
Wire Wire Line
	3655 4535 3655 4380
Wire Wire Line
	3555 4535 3555 4380
Wire Wire Line
	3455 4535 3455 4380
Wire Wire Line
	3355 4540 3355 4380
Wire Wire Line
	3255 4540 3255 4380
Wire Wire Line
	2555 4380 3155 4380
NoConn ~ 2655 3880
NoConn ~ 2655 3780
NoConn ~ 2655 3680
Wire Wire Line
	2655 2780 2405 2780
Wire Wire Line
	3455 1530 3555 1530
Wire Wire Line
	3455 2280 3455 1530
Wire Wire Line
	4755 3880 4875 3880
Wire Wire Line
	4755 3780 4875 3780
Wire Wire Line
	4880 3680 4755 3680
Wire Wire Line
	4755 3380 5455 3380
Wire Wire Line
	4755 3280 6270 3280
Wire Wire Line
	4755 3180 6310 3180
Wire Wire Line
	6310 3080 4755 3080
Wire Wire Line
	5505 2980 4755 2980
Wire Wire Line
	5405 2880 4755 2880
$Comp
L nrf52832-qfab-r:nRF52832-QFAB-R MCU1
U 1 1
P 3705 3330
F 0 "MCU1" H 3600 3390 50  0000 L CNN
F 1 "nRF52832-QFAB-R" H 3335 3305 50  0000 L CNN
F 2 "Package_DFN_QFN:QFN-48-1EP_6x6mm_P0.4mm_EP4.6x4.6mm" H 3705 3330 50  0001 C CNN
F 3 "" H 3705 3330 50  0001 C CNN
F 4 "nRF52832-QFAB-R" H 3705 3330 50  0001 C CNN "Part Number"
	1    3705 3330
	1    0    0    -1  
$EndComp
Wire Wire Line
	3155 1930 3155 2280
Wire Wire Line
	8880 5490 8880 5465
Wire Wire Line
	8770 1575 8770 1700
Wire Wire Line
	5495 6505 5545 6505
Wire Wire Line
	1810 5910 1810 5865
$Comp
L Device:L_Small L5
U 1 1
P 1810 6010
F 0 "L5" H 1858 6056 50  0000 L CNN
F 1 "2.7nH" H 1858 5965 50  0000 L CNN
F 2 "Inductor_SMD:L_0402_1005Metric" H 1810 6010 50  0001 C CNN
F 3 "~" H 1810 6010 50  0001 C CNN
	1    1810 6010
	1    0    0    -1  
$EndComp
$Comp
L power:GND #PWR0116
U 1 1
P 1810 6110
F 0 "#PWR0116" H 1810 5860 50  0001 C CNN
F 1 "GND" H 1815 5937 50  0000 C CNN
F 2 "" H 1810 6110 50  0001 C CNN
F 3 "" H 1810 6110 50  0001 C CNN
	1    1810 6110
	1    0    0    -1  
$EndComp
$EndSCHEMATC
